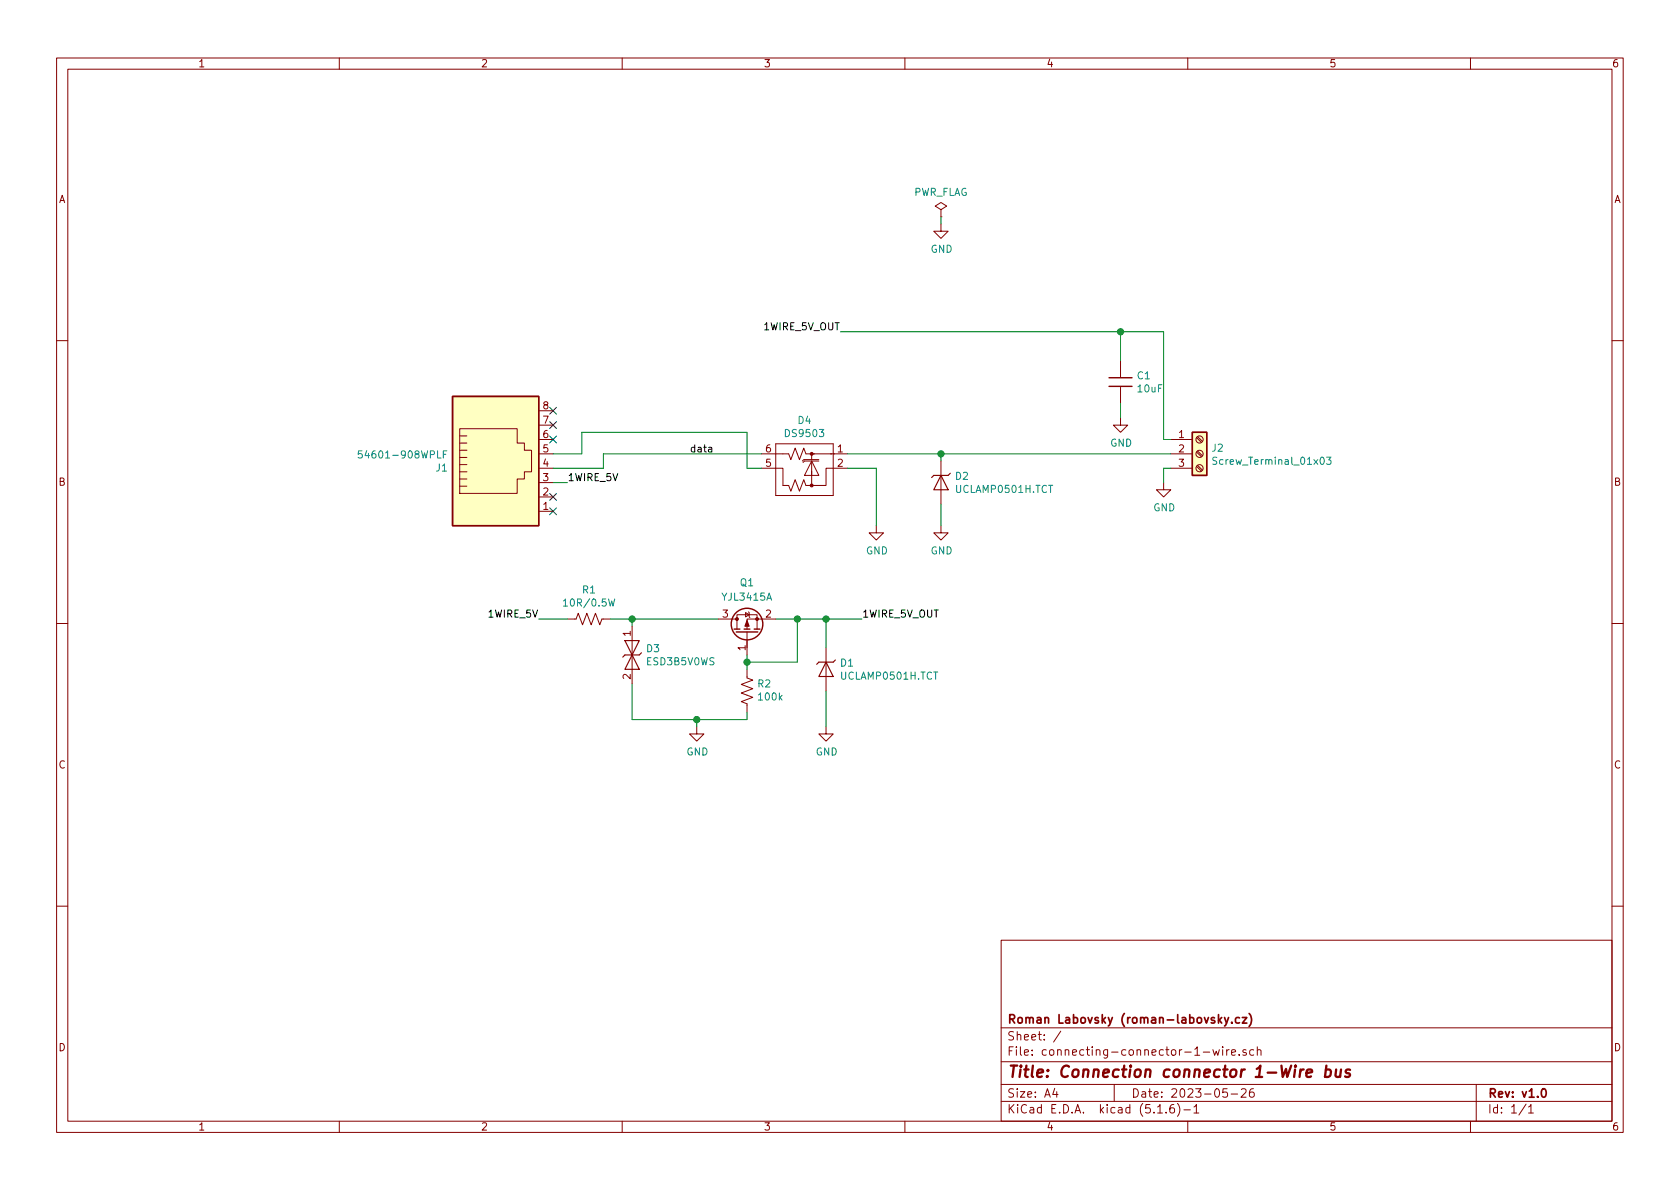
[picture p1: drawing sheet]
EESchema Schematic File Version 4
EELAYER 30 0
EELAYER END
$Descr A4 11693 8268
encoding utf-8
Sheet 1 1
Title "Connection connector 1-Wire bus"
Date "2023-05-26"
Rev "v1.0"
Comp "Roman Labovsky (roman-labovsky.cz)"
Comment1 ""
Comment2 ""
Comment3 ""
Comment4 ""
$EndDescr
$Comp
L power:GND #PWR04
U 1 1
P 6550 3650
F 0 "#PWR04" H 6550 3400 50  0001 C CNN
F 1 "GND" H 6555 3477 50  0000 C CNN
F 2 "" H 6550 3650 50  0001 C CNN
F 3 "" H 6550 3650 50  0001 C CNN
	1    6550 3650
	1    0    0    -1  
$EndComp
$Comp
L connector_rl:rj45 J1
U 1 1
P 3450 3250
F 0 "J1" H 3121 3254 50  0000 R CNN
F 1 "54601-908WPLF" H 3121 3345 50  0000 R CNN
F 2 "connector_rl:rj45_54601-908WPLF" V 3450 3275 50  0001 C CNN
F 3 "~" V 3450 3275 50  0001 C CNN
	1    3450 3250
	1    0    0    -1  
$EndComp
$Comp
L connector_rl:1x3_screw_term_block J2
U 1 1
P 8350 3150
F 0 "J2" H 8430 3192 50  0000 L CNN
F 1 "Screw_Terminal_01x03" H 8430 3101 50  0000 L CNN
F 2 "terminal_block_tht_rl:EBBA-03-C-SS-BU" H 8350 3150 50  0001 C CNN
F 3 "~" H 8350 3150 50  0001 C CNN
	1    8350 3150
	1    0    0    -1  
$EndComp
Wire Wire Line
	8150 3050 8100 3050
$Comp
L power:GND #PWR07
U 1 1
P 8100 3350
F 0 "#PWR07" H 8100 3100 50  0001 C CNN
F 1 "GND" H 8105 3177 50  0000 C CNN
F 2 "" H 8100 3350 50  0001 C CNN
F 3 "" H 8100 3350 50  0001 C CNN
	1    8100 3350
	1    0    0    -1  
$EndComp
Wire Wire Line
	8150 3250 8100 3250
Wire Wire Line
	8100 3250 8100 3350
$Comp
L power:GND #PWR03
U 1 1
P 5750 5050
F 0 "#PWR03" H 5750 4800 50  0001 C CNN
F 1 "GND" H 5755 4877 50  0000 C CNN
F 2 "" H 5750 5050 50  0001 C CNN
F 3 "" H 5750 5050 50  0001 C CNN
	1    5750 5050
	1    0    0    -1  
$EndComp
Wire Wire Line
	8100 2300 8100 3050
$Comp
L diode_rl:undir_transil D1
U 1 1
P 5750 4650
F 0 "D1" H 5844 4696 50  0000 L CNN
F 1 "UCLAMP0501H.TCT" H 5844 4605 50  0000 L CNN
F 2 "package_sod_rl:sod_523" H 5750 4650 50  0001 C CNN
F 3 "" H 5750 4650 50  0001 C CNN
	1    5750 4650
	1    0    0    -1  
$EndComp
$Comp
L diode_rl:undir_transil D2
U 1 1
P 6550 3350
F 0 "D2" H 6644 3396 50  0000 L CNN
F 1 "UCLAMP0501H.TCT" H 6644 3305 50  0000 L CNN
F 2 "package_sod_rl:sod_523" H 6550 3350 50  0001 C CNN
F 3 "" H 6550 3350 50  0001 C CNN
	1    6550 3350
	1    0    0    -1  
$EndComp
Wire Wire Line
	6550 3200 6550 3150
Text Label 4800 3150 0    50   ~ 0
data
$Comp
L passive_component_rl:capacitor C1
U 1 1
P 7800 2650
F 0 "C1" V 7754 2760 50  0000 L CNN
F 1 "10uF" V 7845 2760 50  0000 L CNN
F 2 "capacitor_smd_rl:c_1206" H 7800 2650 50  0001 C CNN
F 3 "" H 7800 2650 50  0001 C CNN
	1    7800 2650
	0    1    1    0   
$EndComp
$Comp
L power:GND #PWR0101
U 1 1
P 7800 2900
F 0 "#PWR0101" H 7800 2650 50  0001 C CNN
F 1 "GND" H 7805 2727 50  0000 C CNN
F 2 "" H 7800 2900 50  0001 C CNN
F 3 "" H 7800 2900 50  0001 C CNN
	1    7800 2900
	1    0    0    -1  
$EndComp
Wire Wire Line
	7800 2900 7800 2800
Wire Wire Line
	7800 2500 7800 2300
Connection ~ 7800 2300
Wire Wire Line
	7800 2300 8100 2300
Wire Wire Line
	4200 3150 4200 3250
Wire Wire Line
	6550 3500 6550 3650
$Comp
L power:GND #PWR0104
U 1 1
P 6100 3650
F 0 "#PWR0104" H 6100 3400 50  0001 C CNN
F 1 "GND" H 6105 3477 50  0000 C CNN
F 2 "" H 6100 3650 50  0001 C CNN
F 3 "" H 6100 3650 50  0001 C CNN
	1    6100 3650
	1    0    0    -1  
$EndComp
$Comp
L diode_rl:DS9503_us D4
U 1 1
P 5700 3250
F 0 "D4" H 5800 3585 50  0000 C CNN
F 1 "DS9503" H 5800 3494 50  0000 C CNN
F 2 "package_tsoc_rl:tsoc_6" H 5750 3300 50  0001 C CNN
F 3 "https://datasheets.maximintegrated.com/en/ds/DS9503.pdf" H 5750 3300 50  0001 C CNN
	1    5700 3250
	-1   0    0    -1  
$EndComp
Connection ~ 6550 3150
Wire Wire Line
	6550 3150 8150 3150
Wire Wire Line
	5900 3150 6550 3150
Wire Wire Line
	5900 3250 6100 3250
Wire Wire Line
	6100 3250 6100 3650
Wire Wire Line
	4200 3150 5300 3150
Wire Wire Line
	4050 3150 4050 3000
Wire Wire Line
	3850 3150 4050 3150
Wire Wire Line
	3850 3250 4200 3250
Wire Wire Line
	3850 3350 3950 3350
Wire Wire Line
	5200 3250 5300 3250
NoConn ~ 3850 2850
NoConn ~ 3850 2950
NoConn ~ 3850 3050
NoConn ~ 3850 3450
NoConn ~ 3850 3550
$Comp
L power:GND #PWR0102
U 1 1
P 6550 1550
F 0 "#PWR0102" H 6550 1300 50  0001 C CNN
F 1 "GND" H 6555 1377 50  0000 C CNN
F 2 "" H 6550 1550 50  0001 C CNN
F 3 "" H 6550 1550 50  0001 C CNN
	1    6550 1550
	1    0    0    -1  
$EndComp
$Comp
L power:PWR_FLAG #FLG0102
U 1 1
P 6550 1500
F 0 "#FLG0102" H 6550 1575 50  0001 C CNN
F 1 "PWR_FLAG" H 6550 1673 50  0000 C CNN
F 2 "" H 6550 1500 50  0001 C CNN
F 3 "~" H 6550 1500 50  0001 C CNN
	1    6550 1500
	1    0    0    -1  
$EndComp
Wire Wire Line
	6550 1500 6550 1550
$Comp
L unipolar_transistor_rl:p_mosfet_gsd Q1
U 1 1
P 5200 4400
F 0 "Q1" V 5550 4400 50  0000 C CNN
F 1 "YJL3415A" V 5450 4400 50  0000 C CNN
F 2 "package_sot_rl:sot_23" H 5200 4400 50  0001 C CNN
F 3 "" H 5200 4400 50  0001 C CNN
	1    5200 4400
	0    -1   -1   0   
$EndComp
$Comp
L passive_component_rl:resistor_us R2
U 1 1
P 5200 4800
F 0 "R2" V 5246 4732 50  0000 R CNN
F 1 "100k" V 5155 4732 50  0000 R CNN
F 2 "resistor_smd_rl:r_1206" H 5200 4800 50  0001 C CNN
F 3 "" H 5200 4800 50  0001 C CNN
	1    5200 4800
	0    -1   -1   0   
$EndComp
Wire Wire Line
	5200 4650 5200 4600
Wire Wire Line
	5200 4600 5550 4600
Wire Wire Line
	5550 4600 5550 4300
Wire Wire Line
	5550 4300 5400 4300
Connection ~ 5200 4600
Wire Wire Line
	5200 4600 5200 4550
$Comp
L diode_rl:bidir_transil D3
U 1 1
P 4400 4600
F 0 "D3" H 4494 4696 50  0000 L CNN
F 1 "ESD3B5V0WS" H 4494 4605 50  0000 L CNN
F 2 "package_sod_rl:sod_323" H 4400 4600 50  0001 C CNN
F 3 "" H 4400 4600 50  0001 C CNN
	1    4400 4600
	1    0    0    -1  
$EndComp
Wire Wire Line
	4400 4350 4400 4300
Wire Wire Line
	4400 4300 5000 4300
Wire Wire Line
	4400 4750 4400 5000
Wire Wire Line
	4400 5000 4850 5000
Wire Wire Line
	5200 5000 5200 4950
$Comp
L power:GND #PWR0103
U 1 1
P 4850 5050
F 0 "#PWR0103" H 4850 4800 50  0001 C CNN
F 1 "GND" H 4855 4877 50  0000 C CNN
F 2 "" H 4850 5050 50  0001 C CNN
F 3 "" H 4850 5050 50  0001 C CNN
	1    4850 5050
	1    0    0    -1  
$EndComp
Wire Wire Line
	4850 5050 4850 5000
Connection ~ 4850 5000
Wire Wire Line
	4850 5000 5200 5000
$Comp
L passive_component_rl:resistor_us R1
U 1 1
P 4100 4300
F 0 "R1" H 4100 4505 50  0000 C CNN
F 1 "10R/0.5W" H 4100 4414 50  0000 C CNN
F 2 "resistor_smd_rl:r_1206" H 4100 4300 50  0001 C CNN
F 3 "" H 4100 4300 50  0001 C CNN
	1    4100 4300
	1    0    0    -1  
$EndComp
Wire Wire Line
	4250 4300 4400 4300
Connection ~ 4400 4300
Wire Wire Line
	3950 4300 3750 4300
Wire Wire Line
	5550 4300 5750 4300
Connection ~ 5550 4300
Text Label 6000 4300 0    50   ~ 0
1WIRE_5V_OUT
Text Label 3750 4300 2    50   ~ 0
1WIRE_5V
Text Label 3950 3350 0    50   ~ 0
1WIRE_5V
Text Label 5850 2300 2    50   ~ 0
1WIRE_5V_OUT
Wire Wire Line
	5200 3000 4050 3000
Wire Wire Line
	5200 3000 5200 3250
Wire Wire Line
	5750 4500 5750 4300
Wire Wire Line
	5750 4300 6000 4300
Connection ~ 5750 4300
Wire Wire Line
	5850 2300 7800 2300
Wire Wire Line
	5750 5050 5750 4800
$EndSCHEMATC
